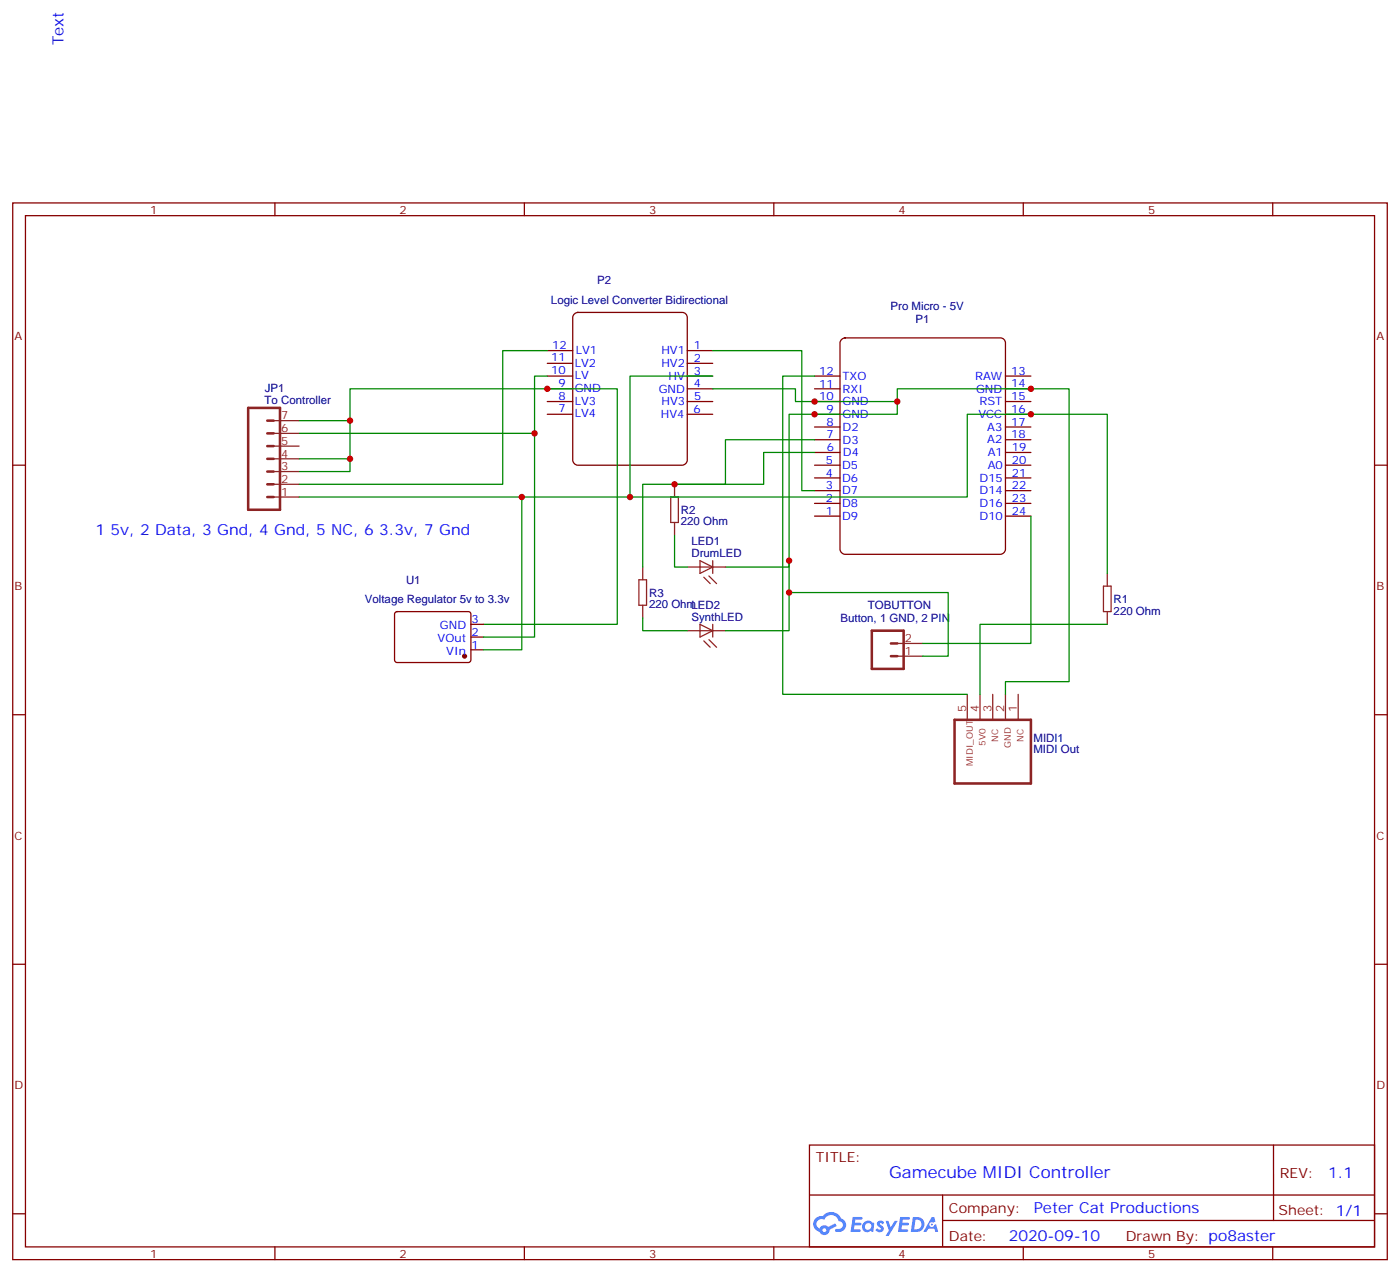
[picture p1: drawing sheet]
<svg xmlns="http://www.w3.org/2000/svg" width="388mm" height="353mm" viewBox="0 0 388 353" stroke-linecap="round" stroke-linejoin="round" font-family="sans-serif">
<g fill="none" stroke="#870000" stroke-width=".35">
<path d="M3.5 56.2h381v292.8h-381zM7.1 59.8h373.9v285.7h-373.9zM76.2 56.2v3.6M145.3 56.2v3.6M214.5 56.2v3.6M283.6 56.2v3.6M352.8 56.2v3.6M3.5 128.9h3.6M381 128.9h3.5M3.5 198h3.6M381 198h3.5M3.5 267.2h3.6"/>
<path d="M381 267.2h3.5M224.4 317.3h156.6v28.2h-156.6zM353 317.3v20.9M3.5 336.3h3.6M224.4 331.1h156.5M261.3 338.2h119.6M261.3 331.1v14.1M381 336.3h3.5M76.2 345.5v3.5M145.3 345.5v3.5M214.5 345.5v3.5M283.6 345.5v3.5"/>
<path d="M352.8 345.5v3.5"/>
</g>
<g fill="#5487ff">
<path d="M243.4 338.5a1.22 1.22 0 0 1 1.7 .2l-.4 .6a.47 .47 0 0 0-.4-.4 .47 .47 0 0 0-.5 .2l.1 .1a1.23 1.23 0 0 1 .8 1.9 1.44 1.44 0 0 1-2.1-.2l.5-.6 .8 .4a.29 .29 0 0 0 .3-.2 .29 .29 0 0 0-.3-.3 1.04 1.04 0 0 1-.5-1.7z"/>
<path d="M236.4 337.2h2.3l.3 .2-.1 .5-1.8 .1-.1 .8h1.5l.3 .4-.4 .3h-1.6l-.1 1.1 1.7 .1 .2 .3-.2 .3-2.6 .1z"/>
<path d="M249.5 337.2h2.4l.3 .2-.1 .5-1.9 .1-.1 .8h1.5l.4 .4-.4 .3h-1.6l-.2 1.1 1.8 .1 .1 .3-.1 .3-2.7 .1z"/>
<path d="M258.3 337.2h.7l.3 1.3-.6 .3a.69 .69 0 0 0-1 .3 .69 .69 0 0 0 .4 .9 .69 .69 0 0 0 .9-.6l.5-.2 .5 2.2h-.8l-.2-.9h-1.7l-.5 .9h-.9z"/>
<path d="M245.5 338.3h.8l.6 1.8 1.1-1.8h.8l-2.5 4.2h-.8l.9-1.5z"/>
<path d="M253 337.2l-.6 4.2h1.4a2.11 2.11 0 0 0 2.4-2.1 2.11 2.11 0 0 0-2.5-2.1zM253.8 338a1.39 1.39 0 0 1 1.6 1.4 1.39 1.39 0 0 1-1.8 1.2h-.2z"/>
<path d="M239.4 338.8a1.54 1.54 0 0 0-.1 2.2 1.54 1.54 0 0 0 2.1 .1l.6 .3 .3-2.3-.1-.3h-.4a1.49 1.49 0 0 0-2.4 0zM239.6 339.8a.95 .95 0 0 1 1.9 0 .95 .95 0 0 1-1.9 0z"/>
<path d="M226.1 337.6a2.18 2.18 0 0 0 1 3.7 1.44 1.44 0 0 0 1.7 .9 1.44 1.44 0 0 0 1.1-1.5l2-1-.4-.7-1.9 1a1.47 1.47 0 0 0-2.5 .4 1.39 1.39 0 0 1-.6-1.9 1.39 1.39 0 0 1 2-.5 2.12 2.12 0 0 1 2.1-1.3 2.12 2.12 0 0 1 1.9 1.7 1.14 1.14 0 0 1 1.1 1.4 1.14 1.14 0 0 1-1.6 .7 .43 .43 0 0 0-.6 .4 .43 .43 0 0 0 .5 .5 1.98 1.98 0 0 0 2.5-1.3 1.98 1.98 0 0 0-1.3-2.5 3.1 3.1 0 0 0-5.2-.7l-.9 .1zM228 340.9a.54 .54 0 0 1 1 0 .54 .54 0 0 1-1 0z"/>
<circle cx="258.3" cy="339.3" r=".26"/>
</g>
<path d="M233.1 94.2l1.1-.6h43.1a1.41 1.41 0 0 1 1.4 1.4v57.2a1.51 1.51 0 0 1-1.4 1.4h-43.1a1.51 1.51 0 0 1-1.4-1.4v-57.2z" fill="#fff" stroke="#800000" stroke-width=".35"/>
<g fill="none" stroke="#870000" stroke-width=".35">
<path d="M225.8 118.3h7M225.8 114.8h7M225.8 111.3h7M225.8 107.7h7M225.8 104.2h7M278.7 118.3h7.1M278.7 114.8h7.1M278.7 111.3h7.1M278.7 107.7h7.1M278.7 104.2h7.1M225.8 139.5h7M225.8 136h7"/>
<path d="M225.8 132.4h7M225.8 128.9h7M225.8 125.4h7M225.8 121.8h7M278.7 139.5h7.1M278.7 136h7.1M278.7 132.4h7.1M278.7 128.9h7.1M278.7 125.4h7.1M278.7 121.8h7.1M225.8 143h7M278.7 143h7.1"/>
</g>
<path d="M159.1 87.1l1.1-.5h28.9a1.41 1.41 0 0 1 1.4 1.4v39.5a1.51 1.51 0 0 1-1.4 1.4h-28.9a1.51 1.51 0 0 1-1.5-1.4v-39.5z" fill="#fff" stroke="#800000" stroke-width=".35"/>
<g fill="none" stroke="#870000" stroke-width=".35">
<path d="M151.7 97.2h7M190.5 97.2h7.1M151.7 100.7h7M151.7 111.3h7M151.7 107.7h7M151.7 104.2h7M151.7 114.8h7M190.5 100.7h7.1M190.5 111.3h7.1M190.5 107.7h7.1M190.5 104.2h7.1M190.5 114.8h7.1"/>
<path d="M109.6 169.7l.5-.2h20l.4 .7v13l-.7 .4-20-.1-.4-.6v-12.7zM130.5 176.5h3.6M130.5 173h3.6M130.5 180.1h3.6"/>
</g>
<path d="M68.8 113h8.8v28.3h-8.8zM74.1 116.6h1.7M74.1 130.7h1.7M74.1 134.2h1.7M74.1 137.7h1.7M74.1 123.6h1.7M74.1 127.1h1.7M74.1 120.1h1.7M241.7 174.8h8.8v10.5h-8.8zM246.9 178.3h1.8M246.9 181.8h1.8M264.6 199.5h21.2v17.6h-21.2z" fill="none" stroke="#8c2424" stroke-width=".71"/>
<g fill="none" stroke="#8c2424" stroke-width=".35">
<path d="M75.8 116.6h7.1M75.8 137.7h7.1M75.8 134.2h7.1M75.8 130.7h7.1M75.8 127.1h7.1M75.8 123.6h7.1M75.8 120.1h7.1M185.9 137.7h2.1v7.1h-2.1zM187 134.2v3.5M178.2 157.1v3.6M187 144.8v3.5M190.5 157.1h10.6"/>
<path d="M194 155.4l3.6 1.7-3.6 1.8zM195.1 159.9l1.7 1.8M196.5 159.6l2.1 2.1M197.6 155.4v3.5M306.9 158.9v3.5M177.1 160.7h2.1v7h-2.1zM178.2 167.7v3.5M190.5 174.8h10.6M194 173l3.6 1.8-3.6 1.7zM195.1 177.6l1.7 1.8M196.5 177.2l2.1 2.2M197.6 173v3.5"/>
<path d="M248.7 178.3h7.1M305.9 162.4h2.1v7.1h-2.1zM306.9 169.5v3.5M248.7 181.8h7.1M268.1 192.4v7.1M271.6 192.4v7.1M275.2 192.4v7.1M278.7 192.4v7.1M282.2 192.4v7.1"/>
</g>
<g fill="none" stroke="#008700" stroke-width=".35">
<path d="M151.7 97.2h-12.4v37h-56.4M197.6 97.2h24.6v38.8h3.6M82.9 116.6h14.1v-8.9h74.1v65.3h-37M97 116.6v14.1h-14.1M151.7 104.2h-3.5v72.3h-14.1M197.6 107.7h22.9v3.6h28.2v-3.6h47.6v81.2h-17.6v3.5M197.6 104.2h-23v33.5M225.8 104.2h-8.8v88.2h51.1M248.7 111.3v3.5h-30v42.3h-17.6M82.9 137.7h61.7v42.4h-10.5M82.9 127.1h14.1M82.9 120.1h65.3"/>
<path d="M144.6 137.7h123.5v-22.9h38.8v44.1M225.8 121.8h-24.7v12.4h-14.1M225.8 125.4h-14.1v8.8h-33.5v22.9M187 148.3v8.8h3.5M218.7 155.4v19.4h-17.6M285.8 143v35.3h-30M178.2 171.2v3.6h12.3M218.7 164.2h44.1v17.6h-7M306.9 173h-35.3v19.4"/>
</g>
<circle cx="128.8" cy="181.8" r=".53" fill="#870000" stroke="#870000" stroke-width=".35"/>
<g fill="#c00">
<circle cx="225.8" cy="111.3" r=".88"/>
<circle cx="285.8" cy="107.7" r=".88"/>
<circle cx="218.7" cy="155.4" r=".88"/>
<circle cx="218.7" cy="164.2" r=".88"/>
<circle cx="97" cy="116.6" r=".88"/>
<circle cx="97" cy="127.1" r=".88"/>
<circle cx="187" cy="134.2" r=".88"/>
<circle cx="144.6" cy="137.7" r=".88"/>
<circle cx="285.8" cy="114.8" r=".88"/>
<circle cx="151.7" cy="107.7" r=".88"/>
<circle cx="174.6" cy="137.7" r=".88"/>
<circle cx="148.2" cy="120.1" r=".88"/>
<circle cx="248.7" cy="111.3" r=".88"/>
<circle cx="225.8" cy="114.8" r=".88"/>
</g>
<text font-size="4.6" fill="#00f" x="246.5" y="326.3">Gamecube MIDI Controller</text>
<g font-size="4.2" fill="#00f">
<text x="17.6" y="12.5" transform="rotate(-90 17.6 12.5)">Text</text>
<text x="26.5" y="148.3">1 5v, 2 Data, 3 Gnd, 4 Gnd, 5 NC, 6 3.3v, 7 Gnd</text>
<text x="368.2" y="326.5">1.1</text>
<text x="286.5" y="336.1">Peter Cat Productions</text>
<text x="279.6" y="343.9">2020-09-10</text>
</g>
<g font-size="3.9" fill="#800">
<text x="226.1" y="321.9">TITLE:</text>
<text x="354.8" y="326.5">REV:</text>
<text x="263" y="336.1">Company:</text>
<text x="354.4" y="336.7">Sheet: 1/1</text>
<text x="263" y="343.7">Date:</text>
<text x="312.1" y="343.8">Drawn By: po8aster</text>
</g>
<g font-size="3.2" fill="#800">
<text x="41.6" y="59.2">1</text>
<text x="110.8" y="59.2">2</text>
<text x="179.9" y="59.2">3</text>
<text x="249.1" y="59.2">4</text>
<text x="318.2" y="59.2">5</text>
<text x="4.1" y="94.3">A</text>
<text x="381.5" y="94.3">A</text>
<text x="4.1" y="163.5">B</text>
<text x="381.5" y="163.5">B</text>
<text x="4.1" y="232.6">C</text>
<text x="381.5" y="232.6">C</text>
<text x="4.1" y="301.8">D</text>
<text x="381.5" y="301.8">D</text>
<text x="41.6" y="348.5">1</text>
<text x="110.8" y="348.5">2</text>
<text x="179.9" y="348.5">3</text>
<text x="249.1" y="348.5">4</text>
<text x="318.2" y="348.5">5</text>
</g>
<g font-size="3.2" fill="#000080">
<text x="165.6" y="78.8">P2</text>
<text x="152.7" y="84.1">Logic Level Converter Bidirectional</text>
<text x="246.9" y="85.9">Pro Micro - 5V</text>
<text x="253.7" y="89.6">P1</text>
<text x="73.4" y="111.9">To Controller</text>
<text x="73.4" y="108.6">JP1</text>
<text x="188.7" y="142.4">R2</text>
<text x="188.7" y="145.6">220 Ohm</text>
<text x="191.7" y="154.3">DrumLED</text>
<text x="191.7" y="151.1">LED1</text>
<text x="112.5" y="161.7">U1</text>
<text x="101.1" y="167">Voltage Regulator 5v to 3.3v</text>
<text x="179.9" y="165.3">R3</text>
<text x="308.7" y="167.1">R1</text>
<text x="179.9" y="168.5">220 OhmLED2</text>
<text x="191.7" y="171.9">SynthLED</text>
<text x="233" y="172.4">Button, 1 GND, 2 PIN</text>
<text x="240.6" y="168.8">TOBUTTON</text>
<text x="308.7" y="170.3">220 Ohm</text>
<text x="286.5" y="208.8">MIDI Out</text>
<text x="286.5" y="205.5">MIDI1</text>
</g>
<g font-size="3.2" fill="#00f">
<text x="152.8" y="100.2">11</text>
<text x="153.1" y="96.7">12</text>
<text x="159.3" y="101.6">LV2</text>
<text x="159.6" y="98.1">LV1</text>
<text x="183.3" y="98.2">HV1</text>
<text x="183.3" y="101.7">HV2</text>
<text x="192.4" y="96.8">1</text>
<text x="192.4" y="100.3">2</text>
<text x="152.8" y="103.7">10</text>
<text x="154.8" y="107.2">9</text>
<text x="159.3" y="105.1">LV</text>
<text x="185.3" y="105.3">HV</text>
<text x="192.3" y="103.9">3</text>
<text x="192.4" y="107.4">4</text>
<text x="227" y="107.4">11</text>
<text x="227" y="103.9">12</text>
<text x="233.5" y="105.3">TXO</text>
<text x="270.3" y="105.2">RAW</text>
<text x="280.3" y="103.8">13</text>
<text x="280.3" y="107.4">14</text>
<text x="154.8" y="110.7">8</text>
<text x="159.3" y="112.2">LV3</text>
<text x="159.3" y="108.6">GND</text>
<text x="182.6" y="108.8">GND</text>
<text x="183.3" y="112.3">HV3</text>
<text x="192.4" y="110.8">5</text>
<text x="227" y="110.9">10</text>
<text x="233.5" y="112.3">GND</text>
<text x="233.5" y="108.8">RXI</text>
<text x="270.5" y="108.8">GND</text>
<text x="271.5" y="112.3">RST</text>
<text x="280.3" y="110.9">15</text>
<text x="154.8" y="114.3">7</text>
<text x="159.3" y="115.7">LV4</text>
<text x="183.2" y="115.8">HV4</text>
<text x="192.2" y="114.4">6</text>
<text x="229.1" y="118">8</text>
<text x="229.1" y="114.4">9</text>
<text x="233.5" y="119.4">D2</text>
<text x="233.5" y="115.9">GND</text>
<text x="271.2" y="115.8">VCC</text>
<text x="273.6" y="119.3">A3</text>
<text x="280.3" y="114.4">16</text>
<text x="280.3" y="117.9">17</text>
<text x="229.1" y="121.5">7</text>
<text x="229.2" y="125">6</text>
<text x="233.5" y="122.9">D3</text>
<text x="273.6" y="122.9">A2</text>
<text x="280.3" y="121.5">18</text>
<text x="280.5" y="125">19</text>
<text x="228.9" y="128.6">5</text>
<text x="233.4" y="130">D5</text>
<text x="233.6" y="126.4">D4</text>
<text x="273.8" y="126.4">A1</text>
<text x="273.8" y="130">A0</text>
<text x="280.5" y="128.6">20</text>
<text x="228.9" y="135.6">3</text>
<text x="228.9" y="132.1">4</text>
<text x="233.4" y="137">D7</text>
<text x="233.4" y="133.5">D6</text>
<text x="271.5" y="133.5">D15</text>
<text x="271.5" y="137">D14</text>
<text x="280.5" y="132.1">21</text>
<text x="280.5" y="135.6">22</text>
<text x="228.9" y="142.6">1</text>
<text x="228.9" y="139.1">2</text>
<text x="233.4" y="140.5">D8</text>
<text x="271.5" y="140.5">D16</text>
<text x="280.5" y="139.1">23</text>
<text x="280.5" y="142.7">24</text>
<text x="233.4" y="144.1">D9</text>
<text x="271.5" y="144.1">D10</text>
<text x="130.7" y="172.6">3</text>
<text x="121.3" y="177.9">VOut</text>
<text x="121.9" y="174.4">GND</text>
<text x="130.7" y="179.7">1</text>
<text x="130.7" y="176.2">2</text>
<text x="123.7" y="181.5">VIn</text>
</g>
<g font-size="3.2" fill="#8d2323">
<text x="78" y="119.7">6</text>
<text x="78" y="116.2">7</text>
<text x="78" y="123.3">5</text>
<text x="78" y="130.3">3</text>
<text x="78" y="126.8">4</text>
<text x="78" y="137.4">1</text>
<text x="78" y="133.8">2</text>
<text x="250.8" y="177.9">2</text>
<text x="250.8" y="181.5">1</text>
<text x="267.8" y="197.3" transform="rotate(-90 267.8 197.3)">5</text>
<text x="271.3" y="197.3" transform="rotate(-90 271.3 197.3)">4</text>
<text x="274.8" y="197.3" transform="rotate(-90 274.8 197.3)">3</text>
<text x="278.3" y="197.3" transform="rotate(-90 278.3 197.3)">2</text>
<text x="281.9" y="197.3" transform="rotate(-90 281.9 197.3)">1</text>
</g>
<g font-size="2.5" fill="#8d2323">
<text x="273.1" y="206.6" transform="rotate(-90 273.1 206.6)">5V0</text>
<text x="276.7" y="205.6" transform="rotate(-90 276.7 205.6)">NC</text>
<text x="280.2" y="207.2" transform="rotate(-90 280.2 207.2)">GND</text>
<text x="283.7" y="205.6" transform="rotate(-90 283.7 205.6)">NC</text>
<text x="269.6" y="212.4" transform="rotate(-90 269.6 212.4)">MIDI_OUT</text>
</g>
</svg>
